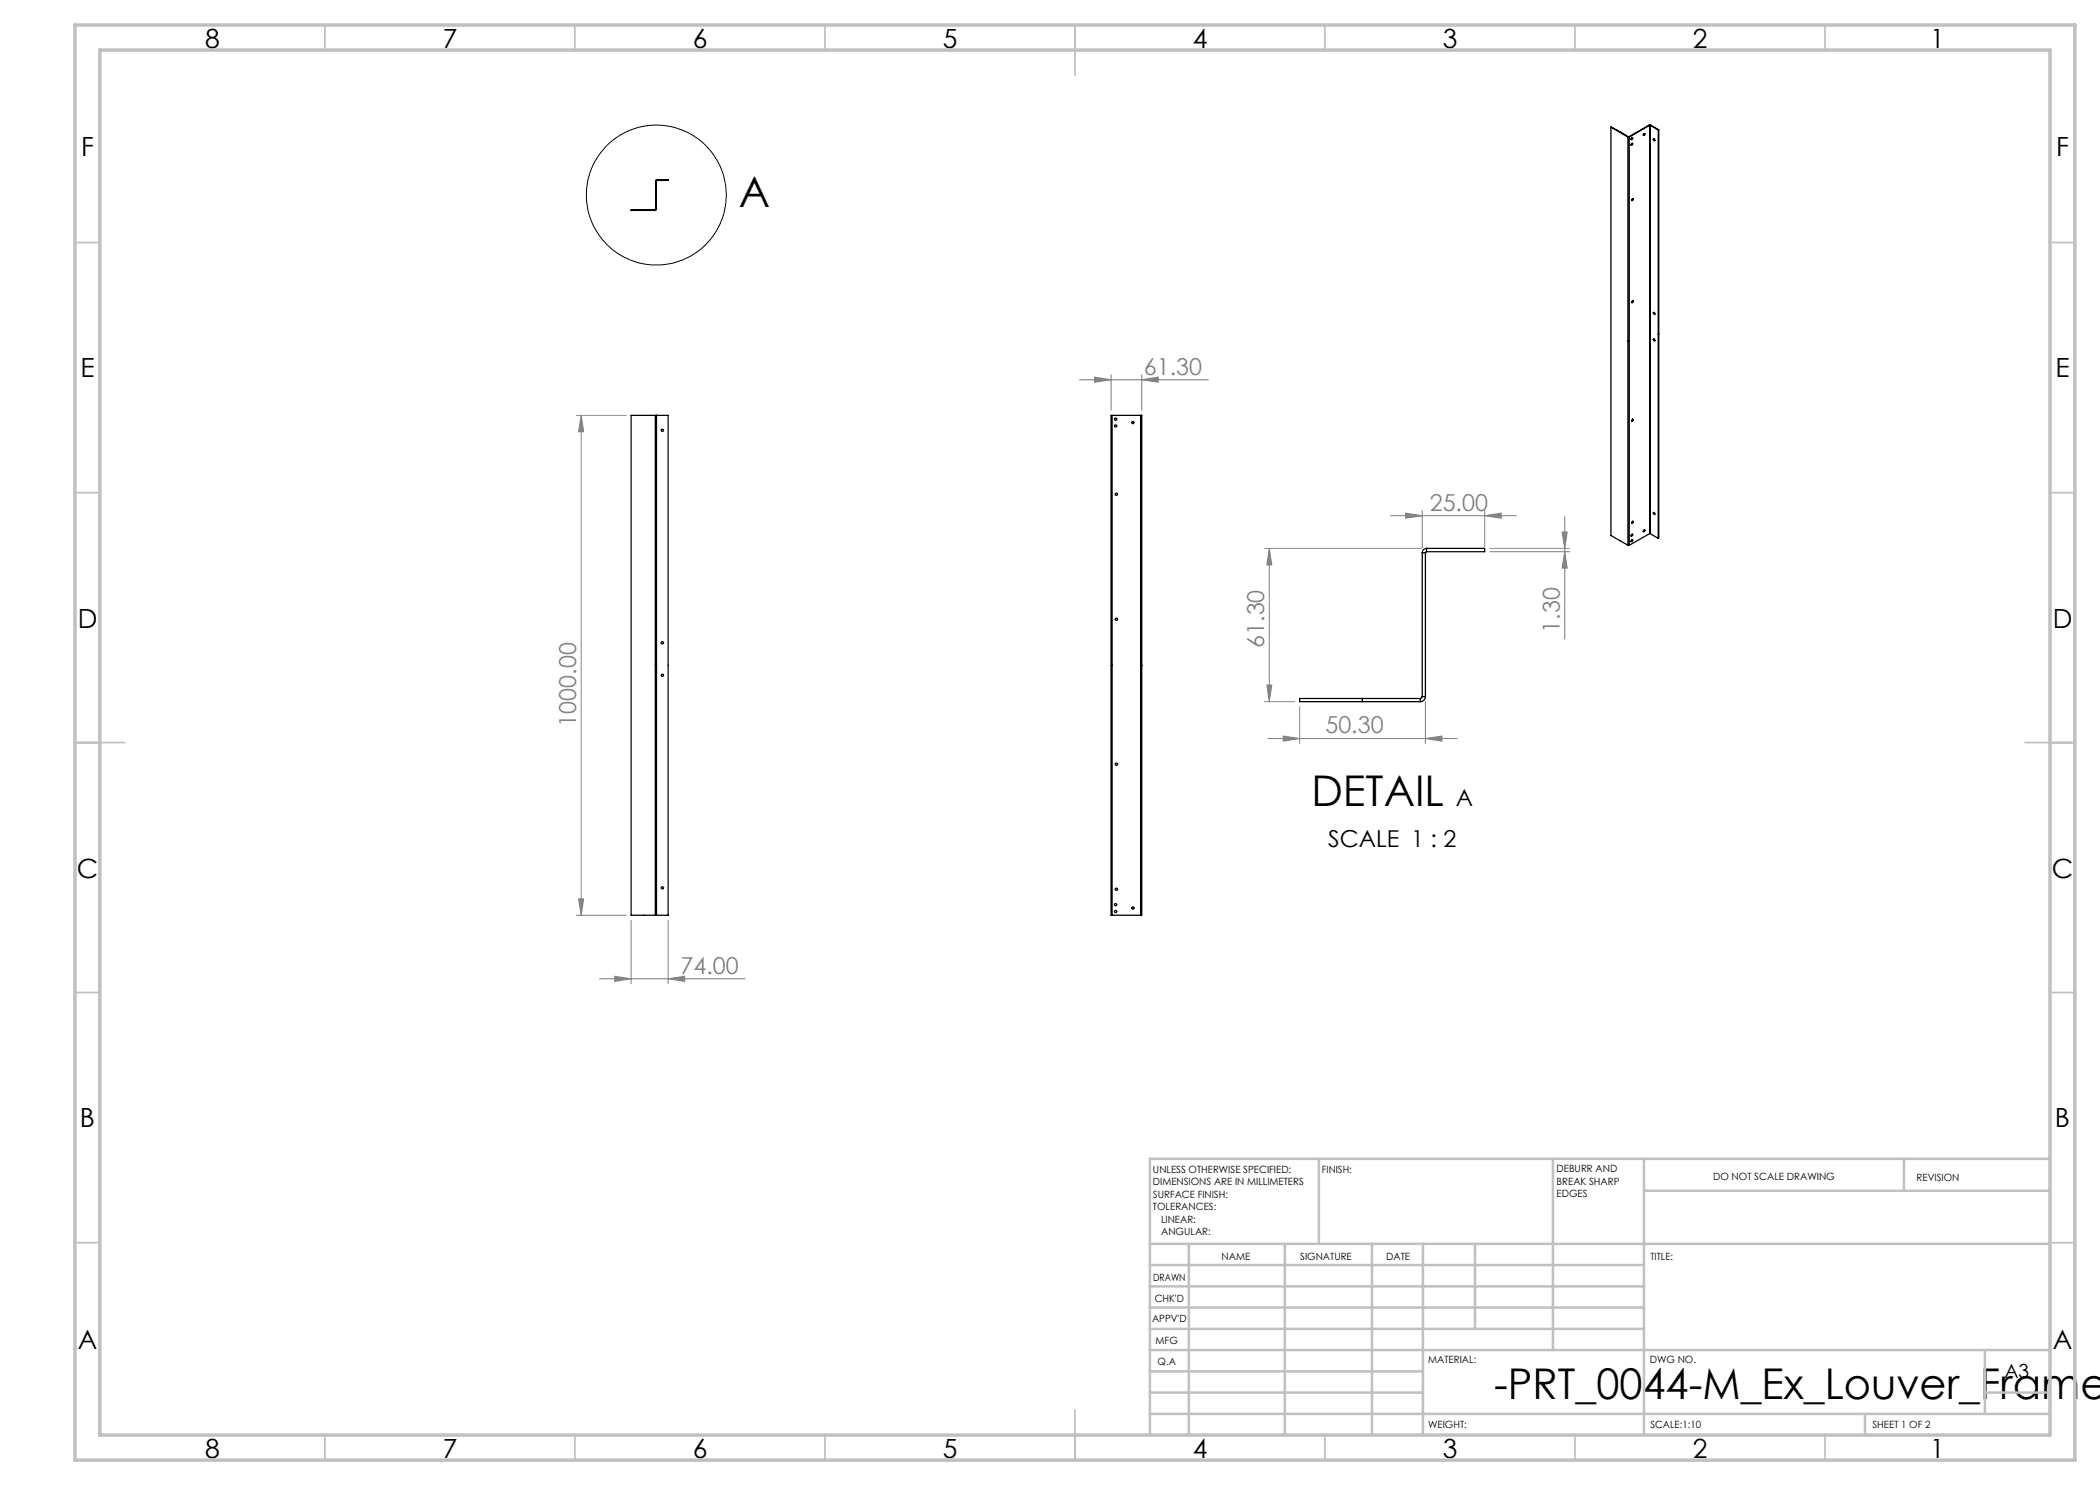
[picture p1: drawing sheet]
<svg xmlns="http://www.w3.org/2000/svg" width="420mm" height="297mm" viewBox="0 0 420 297" stroke-linecap="round" stroke-linejoin="round" font-family="sans-serif">
<circle cx="131.3" cy="39" r="14" fill="none" stroke="#000" stroke-width=".2"/>
<g fill="none" stroke="#808080" stroke-width=".2">
<path d="M215.9 75.9h25.8M218.9 75.4l3.3 .5-3.3 .5zM222.2 75v7.1M228.4 75.9l3.2-.5v1zM228.4 75v7.1M115.3 83.1h9.9M116.2 83.1l.5 3.3h-1zM116.2 83.1v100M252.9 109.7h31.4M253.9 109.7l.5 3.3h-1zM253.9 109.7v30.6M278.1 103.1h25.2"/>
<path d="M281.1 102.6l3.3 .5-3.3 .5zM284.4 102.1v7.5M296.9 103.1l3.3-.5v1zM296.9 102.1v7.2M298 109.7h15.9M298 110.3h15.9M312.4 106.4h1l-.5 3.3zM312.9 110.3l.5 3.3h-1zM312.9 103.3v24.5M253.4 137h1l-.5 3.3zM252.9 140.3h6M253.6 147.7h37.8"/>
<path d="M256.6 147.2l3.3 .5-3.3 .5zM259.9 141.3v7.4M285.1 147.7l3.3-.5v1zM285.1 140.3v8.4M115.7 179.8h1l-.5 3.3zM115.3 183.1h9.9M119.9 195.8h29.1M122.9 195.3l3.3 .5-3.3 .5zM126.2 184.1v12.7M133.6 195.8l3.3-.5v1zM133.6 184.1v12.7"/>
</g>
<g fill="none" stroke="#c0c0c0" stroke-width=".35">
<path d="M65 5v5M115 5v5M165 5v5M215 5v10M265 5v5M315 5v5M365 5v5M15 48.5h5M410 48.5h5M15 98.5h5M410 98.5h5M15 148.5h10"/>
<path d="M405 148.5h10M15 198.5h5M410 198.5h5M15 248.5h5M410 248.5h5M65 287v5M115 287v5M165 287v5M215 282v10M265 287v5M315 287v5M365 287v5"/>
</g>
<g fill="none" stroke="#c0c0c0" stroke-width=".5">
<path d="M263.8 231.8v17M310.6 231.8v38.2M328.8 231.8v55.2M328.8 238.2h81.2M380.8 231.8v6.4M410 231.8h-180v55.2M230 248.8h180M230 257.3h98.8M230 253h98.8M237.8 248.8v38.2M257 248.8v38.2M274.4 248.8v38.2"/>
<path d="M284.6 248.8v38.2M295 248.8v17M230 265.8h98.8M230 261.5h98.8M230 278.5h54.6M230 274.3h54.6M230 270h180M397 278.5h13M397 270v12.8M230 282.8h180M373 282.8v4.2"/>
</g>
<path d="M15 5h400v287h-400zM20 10h390v277h-390z" fill="none" stroke="#c0c0c0" stroke-width=".7"/>
<g fill="#808080">
<path d="M228.4 75.9l3.2-.5v1zM218.9 75.4l3.3 .5-3.3 .5zM285.1 147.7l3.3-.5v1zM256.6 147.2l3.3 .5-3.3 .5z"/>
<path d="M122.9 195.3l3.3 .5-3.3 .5zM133.6 195.8l3.3-.5v1zM281.1 102.6l3.3 .5-3.3 .5zM296.9 103.1l3.3-.5v1z"/>
<path d="M253.4 137h1l-.5 3.3zM253.9 109.7l.5 3.3h-1z"/>
<path d="M115.7 179.8h1l-.5 3.3zM116.2 83.1l.5 3.3h-1zM312.9 110.3l.5 3.3h-1zM312.4 106.4h1l-.5 3.3z"/>
</g>
<g fill="none" stroke="#000" stroke-width=".25">
<path d="M131.1 36.1v5.8M131.3 35.9v6M131.3 35.9l-.2 .2M131.3 35.9h2.3v.2h-2.5M322.2 25.4v81.7l3.4 1.9M322.2 25.4l1.8 1.1M322.2 25.4l1.8 1M324 26.5l1.6 .9M324 26.4v.1M324 26.4l1.7 .9M325.6 27.4h.3M325.6 27.4v81.6"/>
<path d="M325.7 27.3h.1M325.7 27.3l-.1 .1M325.8 27.3l.1 .1M325.9 27.4v81.6M326.4 27.5l.1 .2M326.4 28.6l.1 .1M326.5 27.6l-.3 .3M326.5 28.7l-.3 .3M326.5 28.7h.1M326.5 39.7l.1 .1M326.6 39.8l-.2 .3M326.6 39.8v.1"/>
<path d="M328.8 26.7a.17 .17 0 0 1 .1 .3 .17 .17 0 0 1-.3 0zM328.9 26.7l.1 .1M328.9 26.7l-.2 .4M329.8 25h.3M329.8 25l-4 2.3M329.8 25h.2M330 25h.1M330 25l-4.1 2.4M330 25v81.7M330 25l1.6 1M330.1 25h-.1M330.1 25l1.7 1"/>
<path d="M330.7 27.9a.18 .18 0 0 0 0 .2 .18 .18 0 0 0 .3 0M330.7 27.9l.1-.1h.1l.1 .3M330.8 27.8l.2 .3M330.8 27.8l-.1 .1M330.8 27.8h.1M331.6 26v81.7M331.8 26h-.2M331.8 26v81.6l-.2 .1M128.7 41.9v.2M131.1 41.9h-4.9v.2h4.9M131.1 41.9v.2M131.1 41.9h.1"/>
<path d="M131.1 41.9h.2M131.3 41.9l-.2 .2M326.4 60.2h.2l-.2 .4-.1-.2zM326.5 60.1l.1 .1M326.6 60.2l-.2 .3M326.6 60.2v.1M330.7 67.8h.1a.2 .2 0 0 1 .2 .2 .2 .2 0 0 1-.2 .2zM330.7 62.5l.3 .2-.1 .2-.2-.1zM330.8 62.5l.2 .3M330.8 67.8l.2 .4M330.8 62.5h.1M330.8 67.8h.1"/>
<path d="M330.8 62.5l-.1 .1M330.8 67.8l-.1 .1M331.8 66.8h-.2M131.1 83.1h.2M131.1 83.1h-4.9v100h4.9M131.1 83.1v100M131.3 83.1h.1M131.3 83.1v100M131.3 83.1h2.3v100h-2.3M222.4 83.1h-.2v100h.2M222.4 83.1h6v100h-6M222.4 83.1v100"/>
<path d="M228.2 83.1h.1M228.2 83.1v100M326.5 83.8l.1 .1M326.6 83.9l-.2 .3M326.6 83.9v.1M284.4 110.6v28.7M284.4 110.6h.7M285.1 110.6v28.7M285.3 110.3l-.2 .3M285.3 109.7a.85 .85 0 0 0-.9 .9M285.3 109.7v.6M285.3 109.7h11.6v.6h-11.6"/>
<path d="M325.6 109h.3M326.4 104.3h.2l-.2 .4-.1-.2zM326.4 106.8l.1 .1M326.4 107.9l.1 .2M326.5 106.9l-.3 .3M326.5 108l-.3 .3M326.5 106.9h.1M326.5 106.9h-.2l-.1 .2M326.5 106.9l-.1 .3-.2-.1M326.5 104.2l.1 .1M326.6 104.3l-.2 .3M326.6 104.3h.1"/>
<path d="M328.9 106h.1M328.9 106l-.2 .3M328.9 106l.1 .1M330 106.7h.1M330 106.7l-4.1 2.3M330 106.7l1.6 1M330.7 102.5h.2l.1 .3a.2 .2 0 0 1-.3 0 .2 .2 0 0 1 0-.3zM330.8 102.5l.2 .3M330.8 102.5h.1M330.8 102.5l-.1 .1M228.2 133.1h.2M272.5 139.7v.6"/>
<path d="M284.1 139.7v.6M284.1 139.7h-24.2v.6h24.2M284.4 139.3l-.1 .3-.2 .1M284.4 139.3h.7M285.1 139.3a.97 .97 0 0 1-1 1M131.1 183.1h.2M131.3 183.1h.1M228.2 183.1h.1"/>
<circle cx="326.4" cy="27.8" r=".18"/>
<circle cx="326.4" cy="28.9" r=".19"/>
<circle cx="326.5" cy="40" r=".18"/>
<circle cx="132.5" cy="86.1" r=".23"/>
<circle cx="223.1" cy="85.2" r=".22"/>
<circle cx="223.1" cy="83.8" r=".23"/>
<circle cx="223.3" cy="98.8" r=".23"/>
<circle cx="226.6" cy="84.5" r=".22"/>
<circle cx="326.5" cy="84.1" r=".18"/>
<circle cx="326.4" cy="108.2" r=".18"/>
<circle cx="328.8" cy="106.2" r=".19"/>
<circle cx="132.5" cy="128.6" r=".22"/>
<circle cx="132.5" cy="135.1" r=".23"/>
<circle cx="223.3" cy="123.8" r=".22"/>
<circle cx="223.3" cy="152.8" r=".22"/>
<circle cx="132.5" cy="177.6" r=".22"/>
<circle cx="223.3" cy="177.9" r=".22"/>
<circle cx="223.1" cy="180.9" r=".22"/>
<circle cx="223.1" cy="182.3" r=".22"/>
<circle cx="226.6" cy="181.6" r=".22"/>
</g>
<g font-size="8.5">
<text x="147.8" y="41.4">A</text>
<text x="262.3" y="161.3">DETAIL</text>
<text x="298.8" y="279.7">-PRT_0044-M_Ex_Louver_Frame</text>
</g>
<g font-size="5.3">
<text x="41" y="9.5">8</text>
<text x="88.5" y="9.5">7</text>
<text x="138.5" y="9.5">6</text>
<text x="188.5" y="9.5">5</text>
<text x="238.5" y="9.5">4</text>
<text x="288.5" y="9.5">3</text>
<text x="338.5" y="9.5">2</text>
<text x="386" y="9.5">1</text>
<text x="16.2" y="31.3">F</text>
<text x="411.2" y="31.3">F</text>
<text x="16.1" y="75.5">E</text>
<text x="411.1" y="75.5">E</text>
<text x="15.5" y="125.5">D</text>
<text x="410.5" y="125.5">D</text>
<text x="15.4" y="175.5">C</text>
<text x="410.4" y="175.5">C</text>
<text x="16" y="225.5">B</text>
<text x="411" y="225.5">B</text>
<text x="15.5" y="269.8">A</text>
<text x="410.5" y="269.8">A</text>
<text x="41" y="291.5">8</text>
<text x="88.5" y="291.5">7</text>
<text x="138.5" y="291.5">6</text>
<text x="188.5" y="291.5">5</text>
<text x="238.5" y="291.5">4</text>
<text x="288.5" y="291.5">3</text>
<text x="338.5" y="291.5">2</text>
<text x="386" y="291.5">1</text>
</g>
<g font-size="4.7" fill="#808080">
<text x="228.8" y="74.9">61.30</text>
<text x="286" y="102.1">25.00</text>
<text x="252.9" y="129.6" transform="rotate(-90 252.9 129.6)">61.30</text>
<text x="311.9" y="126.5" transform="rotate(-90 311.9 126.5)">1.30</text>
<text x="115.2" y="145.3" transform="rotate(-90 115.2 145.3)">1000.00</text>
<text x="265.1" y="146.7">50.30</text>
<text x="136.1" y="194.7">74.00</text>
</g>
<g font-size="4.7">
<text x="291.2" y="161.3">A</text>
<text x="265.6" y="169.5">SCALE 1 : 2</text>
</g>
<text font-size="3.9" x="400.9" y="275.5">A3</text>
<g font-size="2">
<text x="230.6" y="234.6">UNLESS OTHERWISE SPECIFIED:</text>
<text x="230.6" y="237.1">DIMENSIONS ARE IN MILLIMETERS</text>
<text x="230.6" y="239.6">SURFACE FINISH:</text>
<text x="264.4" y="234.6">FINISH:</text>
<text x="311.3" y="234.5">DEBURR AND</text>
<text x="311.3" y="237">BREAK SHARP</text>
<text x="311.3" y="239.5">EDGES</text>
<text x="342.6" y="236">DO NOT SCALE DRAWING</text>
<text x="383.3" y="236.2">REVISION</text>
<text x="230.6" y="242.1">TOLERANCES:</text>
<text x="232.2" y="244.6">LINEAR:</text>
<text x="232.2" y="247.1">ANGULAR:</text>
<text x="244.3" y="252">NAME</text>
<text x="260" y="251.9">SIGNATURE</text>
<text x="277.2" y="251.9">DATE</text>
<text x="330.1" y="251.9">TITLE:</text>
<text x="230.6" y="256.1">DRAWN</text>
<text x="230.9" y="260.3">CHK'D</text>
<text x="230.4" y="264.4">APPV'D</text>
<text x="231.1" y="268.8">MFG</text>
<text x="231.5" y="273">Q.A</text>
<text x="285.6" y="272.5">MATERIAL:</text>
<text x="330" y="272.5">DWG NO.</text>
<text x="285.6" y="285.5">WEIGHT:</text>
<text x="330.1" y="285.6">SCALE:1:10</text>
<text x="374.5" y="285.6">SHEET 1 OF 2</text>
</g>
</svg>
